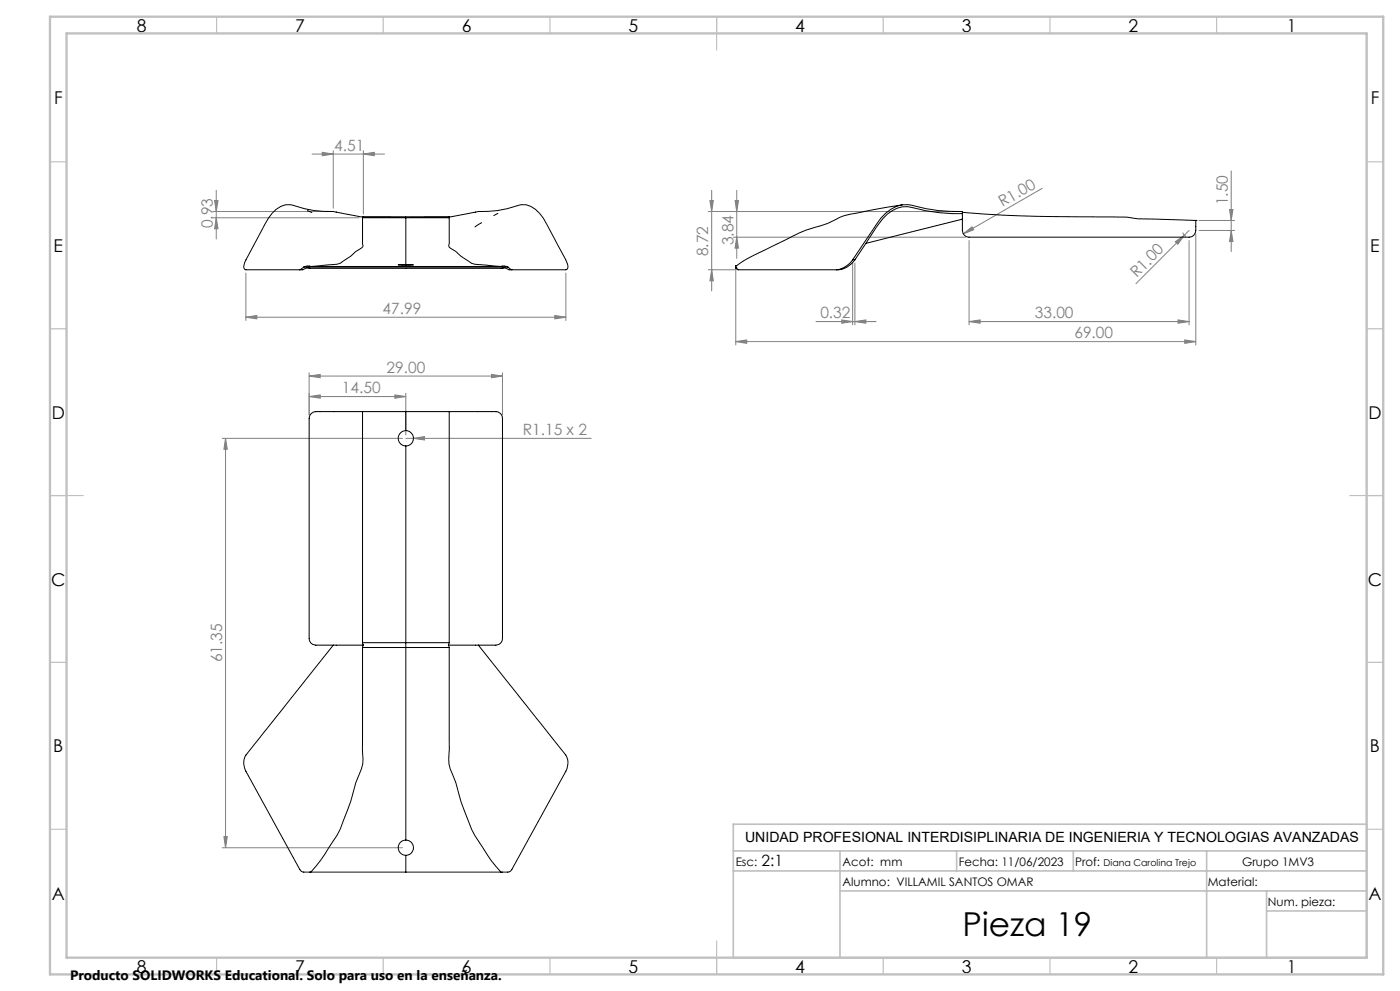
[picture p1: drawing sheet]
<svg xmlns="http://www.w3.org/2000/svg" width="420mm" height="297mm" viewBox="0 0 420 297" stroke-linecap="round" stroke-linejoin="round" font-family="sans-serif">
<g fill="none" stroke="#808080" stroke-width=".3">
<path d="M64.9 57v14.6M93.6 46.2h21.8M96.7 45.6l3.3 .6-3.3 .5zM100 45.2v17.2M109 46.2l3.3-.6v1.1zM109 45.2v18.9M213.5 57v30.2M221 57v20.4M312.7 56.4l-23.7 13.7M369.4 51.2v24.2M63.9 65.3h43.8M63.9 63.4h35.1"/>
<path d="M64.4 60.1h1l-.5 3.3zM64.9 65.3l.5 3.2h-1zM212.5 63.4h75.2M213 60.1h1l-.5 3.3zM220 71.1h69.7M220.5 60.1h1l-.5 3.3zM221 71.1l.5 3.3h-1zM255.8 78.8v18.6M256.5 78.8v18.6M289 70.1l2.6-2.1 .5 .9zM290.7 72.1v25.3M352.6 72.5l2.7-2-2 2.7z"/>
<path d="M354.8 69.7l1 1.2M356.7 72.1v25.3M356.7 69.1l-15.9 15.9M358.7 70.1v33.3M359.7 69.1h10.7M359.7 66.1h10.7M368.9 62.8h1l-.5 3.3zM369.4 69.1l.5 3.3h-1zM73.8 95.1l3.2-.6v1.1zM73.8 81.8v14.3M73.8 95.1h96M166.4 94.5l3.4 .6-3.4 .5z"/>
<path d="M169.8 81.8v14.3M212.5 80.9h8M213.5 80.9l.5 3.3h-1zM220.7 80.7v22.7M244.8 96.4h18M252.5 95.9l3.3 .5-3.3 .5zM256.5 96.4l3.3-.5v1zM290.7 96.4l3.3-.5v1zM290.7 96.4h66M353.4 95.9l3.3 .5-3.3 .5zM92.7 112.7l3.4-.5v1zM92.7 111.7v12.7"/>
<path d="M92.7 112.7h58M92.7 118.8l3.4-.4v.9zM92.7 118.8h29M118.5 118.4l3.2 .4-3.2 .5zM121.7 117.9v12.4M147.5 112.2l3.2 .5-3.2 .5zM150.7 111.7v12.7M220.7 102.4l3.3-.5v1zM220.7 102.4h138M355.4 101.9l3.3 .5-3.3 .5zM66.7 131.4h54.1M67.7 131.4v122.7"/>
<path d="M67.7 131.4l.5 3.3h-1zM121.7 131.4h55.7M124 131.4l3.4-.6v1.1zM66.7 254.1h54.1M67.2 250.8h1l-.5 3.3z"/>
</g>
<g fill="none" stroke="#c0c0c0" stroke-width=".35">
<path d="M65 5v5M115 5v5M165 5v5M215 5v10M265 5v5M315 5v5M365 5v5M15 48.5h5M410 48.5h5M15 98.5h5M410 98.5h5M15 148.5h10"/>
<path d="M405 148.5h10M15 198.5h5M410 198.5h5M15 248.5h5M410 248.5h5M65 287v5M115 287v5M165 287v5M215 282v10M265 287v5M315 287v5M365 287v5"/>
</g>
<path d="M220 247h190v40h-190zM220 255h190M252 255v32M287 255v6M322 255v6M362 255v32M220 261h190M252 267h158M380 273h30M380 267v20" fill="none" stroke="#c0c0c0" stroke-width=".5"/>
<path d="M15 5h400v287h-400zM20 10h390v277h-390z" fill="none" stroke="#c0c0c0" stroke-width=".7"/>
<g fill="#808080">
<path d="M289 70.1l2.6-2.1 .5 .9z"/>
<path d="M352.6 72.5l2.7-2-2 2.7z"/>
<path d="M124 131.4l3.4-.6v1.1z"/>
<path d="M118.5 118.4l3.2 .4-3.2 .5zM92.7 118.8l3.4-.4v.9z"/>
<path d="M96.7 45.6l3.3 .6-3.3 .5zM109 46.2l3.3-.6v1.1z"/>
<path d="M73.8 95.1l3.2-.6v1.1zM166.4 94.5l3.4 .6-3.4 .5z"/>
<path d="M353.4 95.9l3.3 .5-3.3 .5zM290.7 96.4l3.3-.5v1z"/>
<path d="M92.7 112.7l3.4-.5v1zM147.5 112.2l3.2 .5-3.2 .5z"/>
<path d="M252.5 95.9l3.3 .5-3.3 .5zM256.5 96.4l3.3-.5v1z"/>
<path d="M369.4 69.1l.5 3.3h-1zM368.9 62.8h1l-.5 3.3z"/>
<path d="M64.9 65.3l.5 3.2h-1zM64.4 60.1h1l-.5 3.3z"/>
<path d="M213 60.1h1l-.5 3.3zM213.5 80.9l.5 3.3h-1z"/>
<path d="M220.5 60.1h1l-.5 3.3zM221 71.1l.5 3.3h-1z"/>
<path d="M67.7 131.4l.5 3.3h-1zM67.2 250.8h1l-.5 3.3z"/>
<path d="M220.7 102.4l3.3-.5v1zM355.4 101.9l3.3 .5-3.3 .5z"/>
</g>
<g fill="none" stroke="#000" stroke-width=".3">
<path d="M92.4 63.2l1.2 .5M93.2 79.9l-.9-.2-1.2 .3M93.2 79.9h57.1M108.8 65.1h12.9M108.8 65.3l-.1 7.6a1.02 1.02 0 0 1-.3 1.4l-5.3 3.9a6 6 0 0 1-4.5 1.2l-5.4 .5M108.8 65.3h12.9M108.8 65.1h.2M109 65.1l-5.8-1.1a20.4 20.4 0 0 0-6.1-.6 38.3 38.3 0 0 1-10-2.1 7 7 0 0 0-6.6 4.1l-7.1 13.2a2.07 2.07 0 0 0 0 2.1l17.3 .2a2.69 2.69 0 0 1 2.5-.5h57.5a2.46 2.46 0 0 1 2.1 .5h17a1.11 1.11 0 0 0 .5-1.6l-3.2-6.2a55.5 55.5 0 0 0-5.2-9.2 5.7 5.7 0 0 0-6.9-2.2 34.5 34.5 0 0 1-12 1.8l-8.5 1.6M109 65.1l-.2 .2M121.7 65.1h13.1M121.7 65.3v14M121.7 79.3l-2.2 .1 2.2 .1"/>
<path d="M121.7 79.5v.4M121.7 79.3l2.3 .1-2.3 .1M121.7 65.3h13.1M121.7 65.1v.2M134.5 65.1l.3 .2M134.8 65.3v7.6a1.05 1.05 0 0 0 .2 1.4l5.4 3.9a6.1 6.1 0 0 0 4.5 1.2l5.4 .5M134.8 65.1h-.3M144.5 66.7l-2 1.3M149.4 64l-1.3 .6M150.3 79.9l1-.2 1.1 .3M255.8 77.9a7.1 7.1 0 0 1-4.9 3M255.8 77.9h.7"/>
<path d="M270.7 61.4l-15.5 2.8a13.4 13.4 0 0 0-5 1.8l-3.9 1.6a46.1 46.1 0 0 0-12 5l-1.6 .7a67.9 67.9 0 0 0-11.6 6.3l-.2 .1a.7 .7 0 0 0-.1 .8 .7 .7 0 0 0 .7 .4h30.1a7 7 0 0 0 4.9-3M288.7 63.6a548.2 548.2 0 0 0 45.1 1.4h2.9a169.2 169.2 0 0 0 19.1 1l2.9 .1M288.7 64a56.2 56.2 0 0 1-16.4-2.1 8.9 8.9 0 0 0-7.4 3.6l-1.9 2.5-6.5 9.9M288.7 65.7l-28.9 7.3M358.7 66.1v1a3.9 3.9 0 0 1-1 3.7l-1 .3h-66a2.03 2.03 0 0 1-2-2v-5.7a57.7 57.7 0 0 1-16.2-2.1 10.8 10.8 0 0 0-9.6 5.9l-7.1 10.7M358.7 66.1h.1M91.1 80l-1.2 .9M91.1 80h61.3M152.4 80l1.2 .9M220.8 80.3h.1M220.8 80.3l-.1 .1M220.8 80.4h.1"/>
<path d="M108.8 123.4v69.2M121.7 129a2.31 2.31 0 0 1 2.3 2.4 2.31 2.31 0 0 1-2.3 2.3M121.7 123.4v5.6M121.7 133.7v58.9M121.7 129a2.31 2.31 0 0 0-2.3 2.4 2.31 2.31 0 0 0 2.3 2.3M134.8 123.4v69.2M100 193.4l-26.2 32.9a4.7 4.7 0 0 0 0 4.8l16.1 29.5a2.8 2.8 0 0 0 3.1 .8h.2M100 193.4h9M100 193.4h-5.2a1.98 1.98 0 0 1-2.1-2.1v-65.9a2.36 2.36 0 0 1 3.3-2h50.6a3.9 3.9 0 0 1 3.9 1l.2 1v65.9a1.94 1.94 0 0 1-1.9 2.1h-5.3M108.8 194.1l-.1 30.5a12.6 12.6 0 0 1-.9 7.3l-1.1 2.7a82.3 82.3 0 0 1-5.6 15.8l-2.5 3.7a38 38 0 0 1-5.4 7.3M108.8 192.6l.2 .8M108.8 192.6h12.9"/>
<path d="M108.8 194.1h12.9M109 193.4l-.2 .7M121.7 194.1h13.1M121.7 192.6h13.1M121.7 194.1v57.7M121.7 192.6v1.5M134.5 193.4l.3 .7M134.5 193.4h9M134.8 194.1v30.5a12.6 12.6 0 0 0 .9 7.3l1.1 2.7a79.3 79.3 0 0 0 5.7 15.8l2.4 3.7a36.3 36.3 0 0 0 5.4 7.3M134.8 192.6l-.3 .8M143.5 193.4l26.2 32.9a4.7 4.7 0 0 1 .1 4.8l-16.2 29.5a2.74 2.74 0 0 1-3 .8h-.3M121.7 256.4v5"/>
<path d="M121.7 251.8a2.29 2.29 0 0 1 2.4 2.3 2.29 2.29 0 0 1-2.4 2.3M121.7 251.8a2.29 2.29 0 0 0-2.3 2.3 2.29 2.29 0 0 0 2.3 2.3M93.2 261.4h57.1"/>
</g>
<text font-size="9.9" x="288.8" y="280.7">Pieza 19</text>
<g font-size="5.3">
<text x="41" y="9.5">8</text>
<text x="88.5" y="9.5">7</text>
<text x="138.5" y="9.5">6</text>
<text x="188.5" y="9.5">5</text>
<text x="238.5" y="9.5">4</text>
<text x="288.5" y="9.5">3</text>
<text x="338.5" y="9.5">2</text>
<text x="386" y="9.5">1</text>
<text x="16.2" y="31.3">F</text>
<text x="411.2" y="31.3">F</text>
<text x="16.1" y="75.5">E</text>
<text x="411.1" y="75.5">E</text>
<text x="15.5" y="125.5">D</text>
<text x="410.5" y="125.5">D</text>
<text x="15.4" y="175.5">C</text>
<text x="410.4" y="175.5">C</text>
<text x="16" y="225.5">B</text>
<text x="411" y="225.5">B</text>
<text x="15.5" y="269.8">A</text>
<text x="410.5" y="269.8">A</text>
<text x="41" y="291.5">8</text>
<text x="88.5" y="291.5">7</text>
<text x="138.5" y="291.5">6</text>
<text x="188.5" y="291.5">5</text>
<text x="238.5" y="291.5">4</text>
<text x="288.5" y="291.5">3</text>
<text x="338.5" y="291.5">2</text>
<text x="386" y="291.5">1</text>
</g>
<g font-size="4.7" fill="#808080">
<text x="100.3" y="45.1">4.51</text>
<text x="300.8" y="62.1" transform="rotate(-30 300.8 62.1)">R1.00</text>
<text x="368.4" y="61.5" transform="rotate(-90 368.4 61.5)">1.50</text>
<text x="63.9" y="68.4" transform="rotate(-90 63.9 68.4)">0.93</text>
<text x="212.5" y="76.8" transform="rotate(-90 212.5 76.8)">8.72</text>
<text x="220" y="73.5" transform="rotate(-90 220 73.5)">3.84</text>
<text x="341" y="83.4" transform="rotate(-45 341 83.4)">R1.00</text>
<text x="114.8" y="94">47.99</text>
<text x="246.1" y="95.3">0.32</text>
<text x="310.4" y="95.3">33.00</text>
<text x="322.3" y="101.3">69.00</text>
<text x="116" y="111.7">29.00</text>
<text x="102.6" y="117.8">14.50</text>
<text x="156.8" y="130.3">R1.15 x 2</text>
<text x="66.7" y="198.5" transform="rotate(-90 66.7 198.5)">61.35</text>
</g>
<text font-size="4.7" x="228.5" y="259.6">2:1</text>
<text font-size="4.2" x="223.5" y="252.5">UNIDAD PROFESIONAL INTERDISIPLINARIA DE INGENIERIA Y TECNOLOGIAS AVANZADAS</text>
<text font-size="4.1" x="21" y="293.7">Producto SOLIDWORKS Educational. Solo para uso en la enseñanza.</text>
<g font-size="3.5">
<text x="220.7" y="259.5">Esc:</text>
<text x="252.8" y="259.5">Acot: mm</text>
<text x="287.6" y="259.5">Fecha: 11/06/2023</text>
<text x="322.5" y="259.5">Prof:</text>
<text x="372.6" y="259.5">Grupo 1MV3</text>
<text x="252.8" y="265.6">Alumno: VILLAMIL SANTOS OMAR</text>
<text x="362.3" y="265.6">Material:</text>
<text x="380.4" y="271.4">Num. pieza:</text>
</g>
<text font-size="2.8" x="331" y="259.5">Diana Carolina Trejo</text>
</svg>
